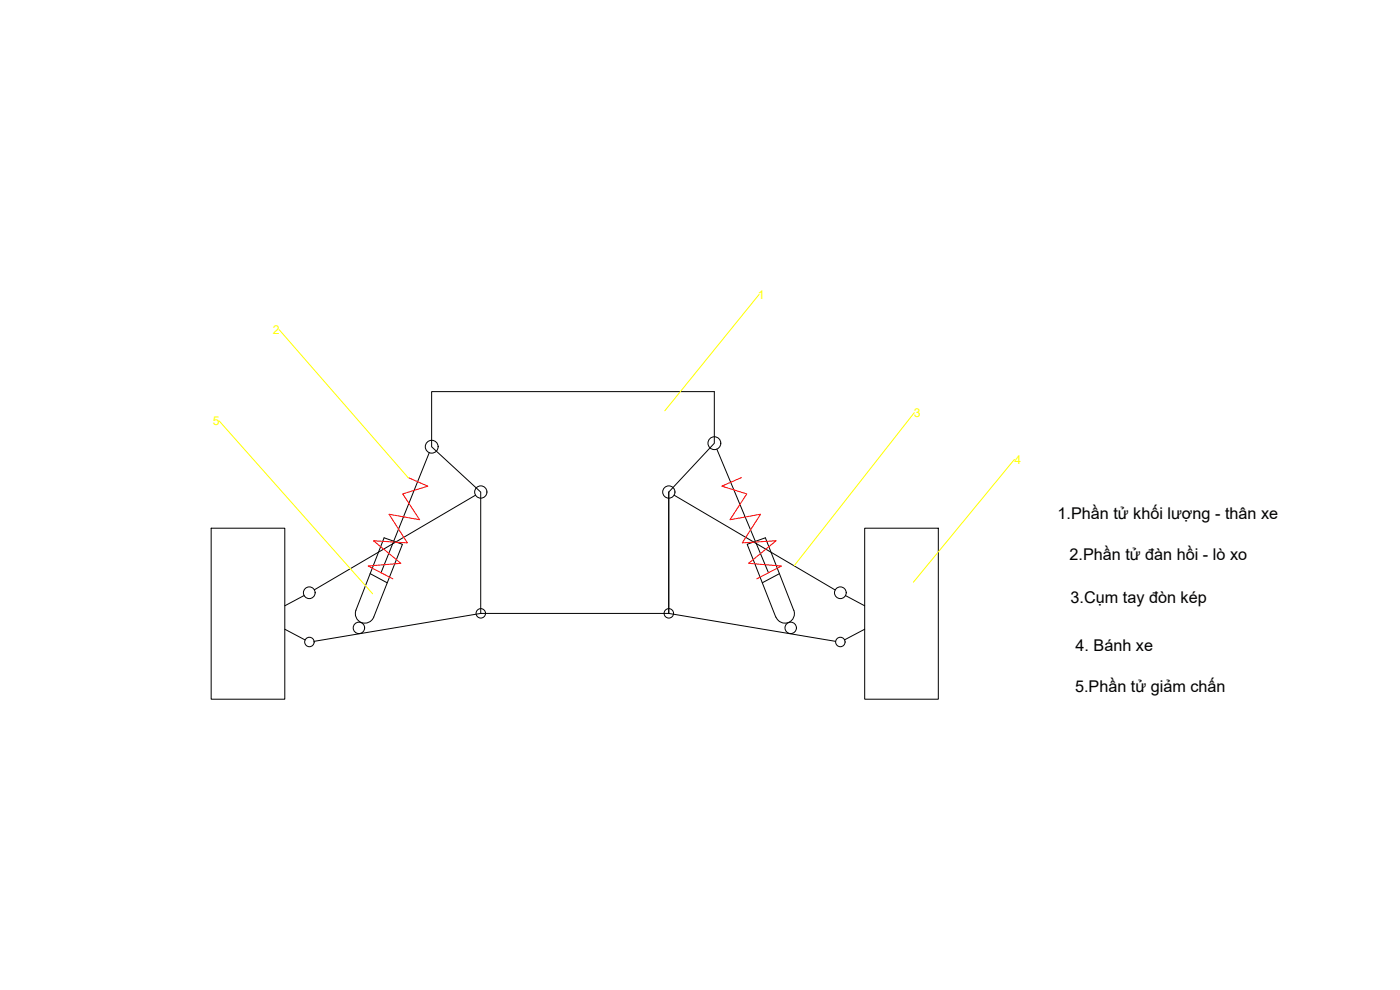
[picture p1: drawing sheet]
<svg xmlns="http://www.w3.org/2000/svg" width="420mm" height="297mm" viewBox="0 0 420 297" stroke-linecap="round" stroke-linejoin="round" font-family="sans-serif">
<!-- layer: 0 -->
<g fill="none" stroke="#000" stroke-width=".3">
<path d="M129.5 117.5h84.9v15.5l-13.7 14.6v36.5h-56.4v-36.5l-14.8-13.5zM128.8 135.8l-14.5 36.1M215.1 134.8l15.5 37.1M63.4 158.5h22.1v51.3h-22.1zM142.7 148.6l-48.4 28.4M202.3 148.6l48.4 28.4M259.5 158.5h22.1v51.3h-22.1zM91.3 178.7l-5.8 3.1M111.1 172.1l5.1 2.8M233.9 172.1l-5.1 2.8M253.7 178.7l5.8 3.1M85.5 188.8l6.1 3.2"/>
<path d="M106.8 183.1a2.86 2.86 0 0 0 1.7 3.7 2.86 2.86 0 0 0 3.7-1.6l8.6-21.9-5.5-1.9-8.5 21.7M144.3 184.1l-50.1 8.3M200.7 184.1l50.1 8.3M238.2 183.1l-8.5-21.7-5.5 1.9 8.6 21.9M238.2 183.1a2.86 2.86 0 0 1-1.6 3.7 2.86 2.86 0 0 1-3.7-1.6M259.5 188.8l-6.1 3.2"/>
<circle cx="129.6" cy="134" r="1.93"/>
<circle cx="214.4" cy="133" r="1.93"/>
<circle cx="144.3" cy="147.6" r="1.84"/>
<circle cx="200.7" cy="147.6" r="1.84"/>
<circle cx="92.8" cy="177.8" r="1.76"/>
<circle cx="252.2" cy="177.8" r="1.76"/>
<circle cx="92.9" cy="192.6" r="1.42"/>
<circle cx="107.7" cy="188.4" r="1.71"/>
<circle cx="144.3" cy="184" r="1.42"/>
<circle cx="200.7" cy="184" r="1.42"/>
<circle cx="237.3" cy="188.4" r="1.71"/>
<circle cx="252.2" cy="192.6" r="1.42"/>
</g>
<!-- layer: Layer1 -->
<path d="M122.5 143.3l5.9 2.6-7.5 2.3 5 7.7-9.1-1.6 5.5 8.6-10.2-.7 8.2 6.8-9.8 .8 7.4 3.9M222.5 143.3l-5.9 2.6 7.5 2.3-5 7.7 9.2-1.6-5.5 8.6 10.1-.7-8.2 6.8 9.8 .8-7.4 3.9" fill="none" stroke="#f00" stroke-width=".3"/>
<!-- layer: balloon -->
<path d="M83.7 99l38.7 44.2M227.8 88.4l-28.3 34.9M65.7 126.4l46.1 51.7M274.4 123.9l-36 45.8M304.5 137.9l-30.4 36.8" fill="none" stroke="#ff0" stroke-width=".3"/>
<g font-size="4.9">
<text x="317.4" y="155.7">1.Phần tử khối lượng - thân xe</text>
<text x="321" y="168">2.Phần tử đàn hồi - lò xo</text>
<text x="321.3" y="181">3.Cụm tay đòn kép</text>
<text x="322.8" y="195.2">4. Bánh xe</text>
<text x="322.6" y="207.6">5.Phần tử giảm chấn</text>
</g>
<g font-size="3.7" fill="#ff0">
<text x="227.5" y="89.7">1</text>
<text x="81.9" y="100.3">2</text>
<text x="274.3" y="125.2">3</text>
<text x="63.8" y="127.7">5</text>
<text x="304.5" y="139.2">4</text>
</g>
</svg>
